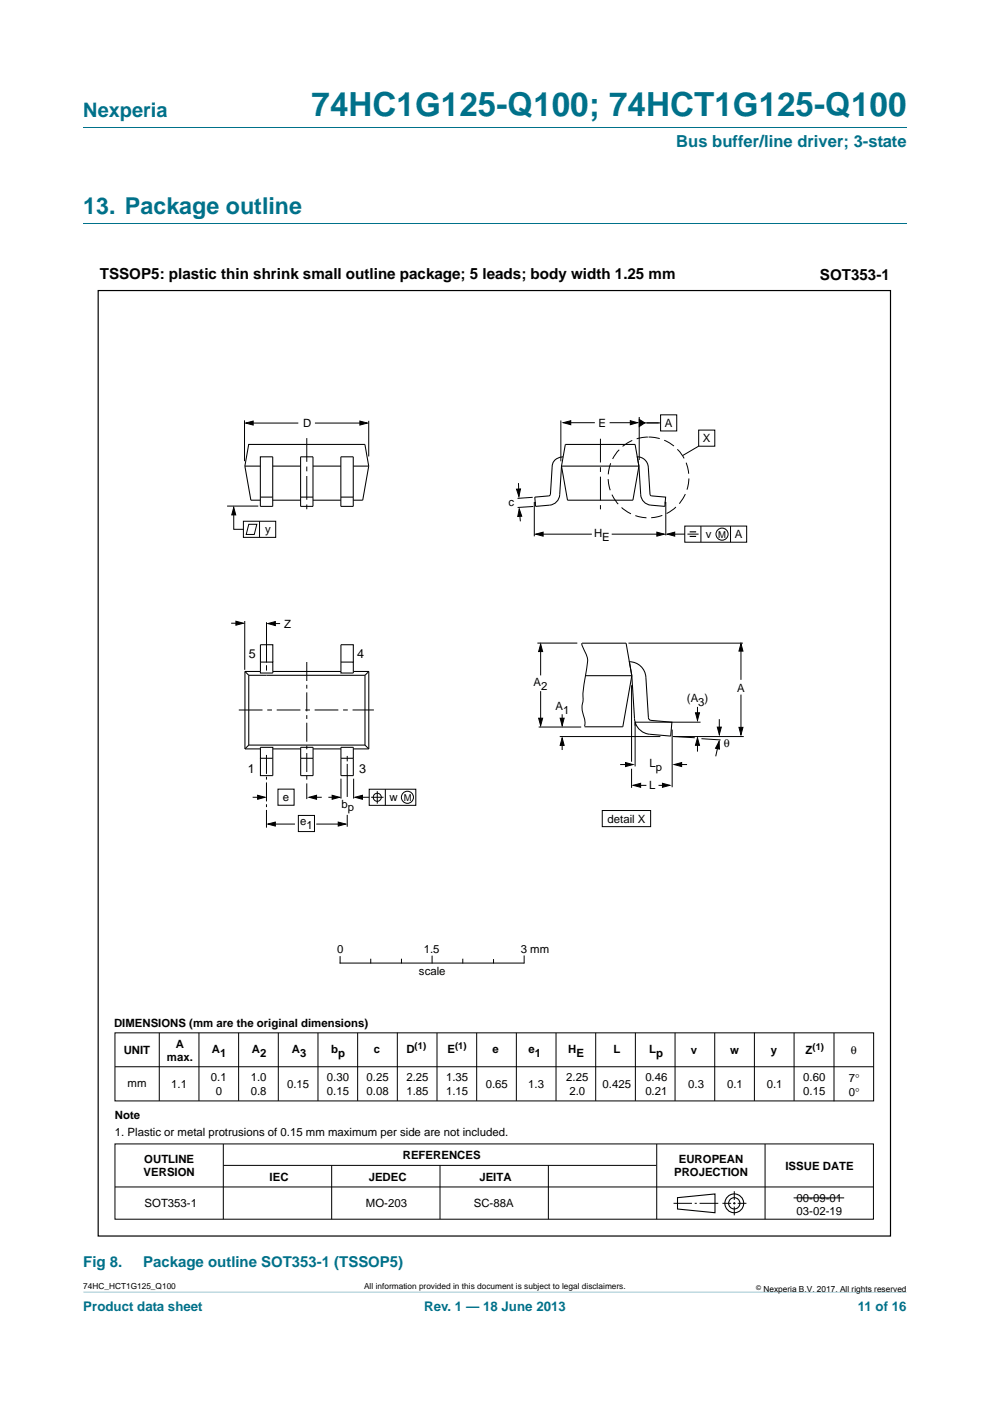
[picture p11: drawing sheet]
<svg xmlns="http://www.w3.org/2000/svg" width="210mm" height="297mm" viewBox="0 0 210 297" stroke-linecap="round" stroke-linejoin="round" font-family="sans-serif">
<path d="M17.7 273.9l174.6 .1z" fill="#00718a"/>
<path d="M17.7 27h174.6M17.7 47.4h174.6" fill="none" stroke="#00718a" stroke-width=".21"/>
<g fill="none" stroke="#000" stroke-width=".21">
<path d="M51.9 89.1v8.7M53.1 89.7h10.2M66.8 89.7h10.3M78.2 89.2v7.6M119 89.2v8.6M120.2 89.6h6M129.3 89.6h5.2M135.6 88.4v9.1M136.1 89.7h4M140.1 88h3.4v3.4h-3.4zM148.2 91.2h3.4v3.4h-3.4zM148.2 94.6l-3.4 2"/>
<path d="M48.2 107.3h6.6M49.6 108.2v4h2M51.6 110.5h6.9v3.4h-6.9zM52.8 111.2h1.7l-.6 2.1h-1.7zM55 110.5v3.4M110 102.4v2.3M110.2 108.4l.2 2.1M113 105.4l-3.2 .3M113.1 107.4l-3.3 .2M113.3 106.4v7.3M114.4 113.3h11.1M129.7 113.3h10.2"/>
<path d="M141.2 106.4v7.1M142.4 113.2h2.8M145.2 111.5h13.2v3.5h-13.2zM145.8 113.2h2.4M148.7 111.5v3.5M154.9 111.5v3.5M49 132.1h2M51.9 131.7v10.3M56.5 131.9v8.6M57.4 132.2h2M114 136.4h8.5M114.7 137.2v6"/>
<path d="M123.4 136.4l.8 2.1a3.9 3.9 0 0 1 .2 3.2 32.3 32.3 0 0 0-.8 7.3 6.5 6.5 0 0 0 .5 3.8l-.1 1.2M133.3 136.4h24.3M157.2 137.5v6.6M56.5 141v1.2M114.3 154.1h9M114.7 146.5v6.6M118.7 156.2h21.4M119.2 151.4v2M119.2 157.4v1.6M134 145.3v16.2M134.7 153.1v9.4M134.7 153.1h13.9"/>
<path d="M142.6 154.7v12.2M142.7 156.2l4.7 .2M142.8 156.2h15M147.9 157.4v2M147.9 149.9v1.9M148.8 156.6l4 .3M152.4 157.8l-.6 2.6M152.6 152.5v2.5M157.2 147.3v7.5M53.6 169h1.9M58 174.7h4.6M59 167.3h3.4v3.4h-3.4z"/>
<path d="M63.3 172.9h3.4v3.4h-3.4zM66.7 169h1.5M67.1 174.7h5.5M69.7 169h1.5M72.3 165.1v4.2M73.6 160.3v1.1M73.6 162v7M73.6 172.8v2.5M75 165.1v4.2M76.2 169h2.1M78.3 167.3h9.9v3.4h-9.9zM78.7 169h2.6"/>
<path d="M80 167.7v2.7M81.7 167.3v3.4M127.7 171.8h10.3v3.5h-10.3zM131.5 162.1h1.7M134 163v4M135 166.5h2.1M139.7 166.5h1.6M143.9 162.1h1.8M24.4 219h160.9v14.4h-160.9zM33.8 219v14.4M42.2 219v14.4M50.6 219v14.4"/>
<path d="M59 219v14.4M67.4 219v14.4M72.1 204.2h39M72.1 202.8v1.4M75.9 219v14.4M78.6 203.4v.8M84.3 218.9v14.5M85.2 203.4v.8M91.6 202.7v1.5M92.7 219v14.4M98.2 203.4v.8M101.1 219v14.4"/>
<path d="M104.7 203.5v.7M109.5 219v14.4M111.2 202.7v1.5M117.9 219v14.4M126.3 219v14.4M134.8 219v14.4M143.2 219v14.4M151.6 219v14.4M160 218.9v14.5M168.4 219v14.4M176.9 219v14.5M24.4 226.2h160.9"/>
<path d="M24.4 251.7h160.9M24.4 242.5h160.9v16h-160.9zM47.4 242.6v15.9M47.4 247.1h91.8M70.3 247.1v11.4M93.3 247.1v11.4M116.3 247.1v11.4M139.3 242.6v15.9M142.9 255.1h3.9M147.3 255.1h.5M148.4 255.1h3.9M153.2 255.1h1.9"/>
<path d="M155.5 255.1h.5M155.7 252.6v1.8M155.7 254.9v.5M155.7 255.8v1.9M156.5 255.1h1.8M162.3 242.6v15.9M168.3 254h10.7"/>
<circle cx="153.1" cy="113.3" r="1.28"/>
<circle cx="80" cy="169" r=".86"/>
<circle cx="86.4" cy="169" r="1.28"/>
</g>
<g fill="none" stroke="#000" stroke-width=".23">
<path d="M143.7 253.9l7.9-.8v4l-7.9-.8z"/>
<circle cx="155.7" cy="255.1" r="1.99"/>
<circle cx="155.7" cy="255.1" r="1.2"/>
</g>
<g fill="#000" stroke="#000" stroke-width=".21">
<path d="M52.1 89.7l1.6-.4v.8zM76.3 89.3l1.6 .4-1.6 .4zM119.5 89.6l1.6-.4v.8zM133.7 89.2l1.5 .4-1.5 .4zM135.6 88.9l1.2 .8-1.2 .7zM49.6 107.6l.4 1.6h-.8zM109.6 103.7h.8l-.3 1.6zM110.1 107.9l.6 1.5-.9 .1zM113.6 113.3l1.6-.5v.9zM139.3 112.8l1.6 .5-1.6 .4zM141.5 113.2l1.6-.4v.9zM50 131.7l1.6 .4-1.6 .5z"/>
<path d="M56.8 132.2l1.6-.4v.8zM114.7 136.6l.4 1.5h-.9zM157.2 136.5l.4 1.5h-.9zM114.2 152.3h.9l-.4 1.6zM119.2 156.4l.5 1.6h-.9zM118.8 152.3h.9l-.5 1.6zM147.9 156.4l.5 1.6h-.9zM147.5 151.1h.9l-.5 1.6zM152.5 157.2l.1 1.6-.8-.2zM152.1 154.2h.9l-.4 1.6zM156.7 154.2h.9l-.4 1.6zM54.6 168.6l1.6 .4-1.6 .5z"/>
<path d="M56.8 174.7l1.6-.4v.8zM65.6 169l1.5-.4v.9zM70.4 168.6l1.6 .4-1.6 .5zM71.7 174.3l1.6 .4-1.6 .4zM75.3 169l1.6-.4v.9zM132.7 161.7l1.6 .4-1.6 .4zM134.3 166.5l1.6-.4v.8zM140.5 166.1l1.6 .4-1.6 .4zM143 162.1l1.6-.4v.8z"/>
</g>
<path d="M56.5 160.1v15.4" fill="none" stroke="#000" stroke-width=".21" stroke-dasharray="4 .6 .6 .6" stroke-linecap="butt"/>
<path d="M65.1 92.9v15.6M127.4 93v15M50.6 150.5h28.7" fill="none" stroke="#000" stroke-width=".21" stroke-dasharray="5 1 1 1" stroke-linecap="butt"/>
<path d="M65.1 140.4v29" fill="none" stroke="#000" stroke-width=".21" stroke-dasharray="4 .8 .8 .8" stroke-linecap="butt"/>
<path d="M146.3 112.8h1.3M146.3 113.7h1.3" fill="none" stroke="#000" stroke-width=".24"/>
<circle cx="137.6" cy="101.2" r="8.6" fill="none" stroke="#000" stroke-width=".21" stroke-dasharray="2.4 1" stroke-linecap="butt"/>
<path d="M20.8 61.6h168.1v200.5h-168.1z" fill="none" stroke="#000" stroke-width=".25"/>
<g fill="none" stroke="#000" stroke-width=".22">
<path d="M51.9 98.8h3.3M51.9 98.8l1.3 7.2h2M55.2 96.9h2.6v10.5h-2.6zM57.8 98.8h6M63.8 96.9h2.6v10.5h-2.6zM66.4 98.8h5.9M72.3 96.9h2.6v10.5h-2.6zM74.9 98.8h3.3M78.2 98.8l-.8-4.6h-24.7l-.8 4.6M78.2 98.8l-1.3 7.2h-2M119.1 98.8h16.4M119.4 96.9a2.33 2.33 0 0 0-2.3 2.1l-.4 6-.3 .1-3 .3 .2 2 3-.3a2.36 2.36 0 0 0 2.1-2.2l.4-6.1"/>
<path d="M135.2 96.9a2.33 2.33 0 0 1 2.3 2.1l.4 6 .3 .1 3 .3-.2 2-2.9-.3a2.36 2.36 0 0 1-2.2-2.2l-.4-6.1zM135.5 98.8l-.8-4.6h-14.8l-.8 4.6M135.5 98.8l-1.3 7.2h-13.8l-1.3-7.2M55.2 105.4h2.6M57.8 106h6M63.8 105.4h2.6M66.4 106h5.9M72.3 105.4h2.6M113.5 106.4v.4M141.1 106.4v.4M123.5 136.4h9.3l1.2 6.9 .7 9.8M52 142.4h3.2"/>
<path d="M52 142.4l.8 .8M52 158.8h3.2M52 142.4v16.4M52.8 143.2h24.6M52.8 158l-.8 .8M52.8 143.2v14.8M52.8 158h24.6M55.2 140.4h2.7v2M55.2 158.8v2h2.7M55.2 158.8v-.4h2.7v.4M57.9 142.4v.3h-2.7v-.3M57.9 140.4v-3.7h-2.7v5.7"/>
<path d="M57.9 158.8h5.9M57.9 142.4h14.4M57.9 158.8v5.6h-2.7v-3.6M63.8 158.4h2.6v6h-2.6zM66.4 158.8h5.9M72.3 140.4h2.6v2M72.3 158.4h2.6v6h-2.6zM74.9 142.4h3.3M74.9 158.8h3.3M74.9 142.4v.3h-2.6v-.3M74.9 140.4v-3.7h-2.6v5.7M77.4 143.2v14.8"/>
<path d="M77.4 158l.8 .8M78.2 142.4l-.8 .8M78.2 142.4v16.4M124.1 143.3h9.9M134 143.3l-1.9 10.8h-8.1M134 143.3l-.5-3a3.5 3.5 0 0 1 3.5 3.3l.6 8.8 .5 .3 4.4 .4-.2 3-4.5-.4a3.5 3.5 0 0 1-3.1-2.6M134.7 153.1h.1M63.8 160.8h2.6M72.3 160.8h2.6"/>
</g>
<text font-size="7" fill="#00718a" x="66.1" y="24.6">74HC1G125-Q100; 74HCT1G125-Q100</text>
<text font-size="4.9" fill="#00718a" x="17.7" y="45.4">13. Package outline</text>
<text font-size="4.2" fill="#00718a" x="17.7" y="24.9">Nexperia</text>
<text font-size="3.5" fill="#00718a" x="143.4" y="31.1">Bus buffer/line driver; 3-state</text>
<g font-size="3.2">
<text x="21.2" y="59.2">TSSOP5: plastic thin shrink small outline package; 5 leads; body width 1.25 mm</text>
<text x="173.9" y="59.3">SOT353-1</text>
</g>
<g font-size="3.2" fill="#00718a">
<text x="17.7" y="268.6">Fig 8.</text>
<text x="30.4" y="268.6">Package outline SOT353-1 (TSSOP5)</text>
</g>
<g font-size="2.8" fill="#00718a">
<text x="17.7" y="277.9">Product data sheet</text>
<text x="90" y="277.9">Rev. 1 — 18 June 2013</text>
<text x="182" y="277.9">11 of 16</text>
</g>
<g font-size="2.7">
<text x="52.8" y="139.4">5</text>
<text x="75.8" y="139.5">4</text>
<text x="52.6" y="163.9">1</text>
<text x="76.2" y="163.9">3</text>
</g>
<g font-size="2.4">
<text x="64.3" y="90.6">D</text>
<text x="126.9" y="90.5">E</text>
<text x="141" y="90.5">A</text>
<text x="149.1" y="93.8">X</text>
<text x="107.9" y="107.2">c</text>
<text x="56.2" y="112.9">y</text>
<text x="126" y="113.8">H</text>
<text x="149.7" y="114">v</text>
<text x="127.7" y="114.6">E</text>
<text x="155.9" y="114.1">A</text>
<text x="60.2" y="133.3">Z</text>
<text x="113.2" y="145.5">A</text>
<text x="114.8" y="146.4">2</text>
<text x="145.7" y="148.9">(A )</text>
<text x="148.1" y="149.7">3</text>
<text x="156.3" y="146.7">A</text>
<text x="117.8" y="150.6">A</text>
<text x="119.4" y="151.4">1</text>
<text x="153.5" y="158.4">θ</text>
<text x="137.7" y="167.4">L</text>
<text x="137.7" y="162.7">L</text>
<text x="139.1" y="163.5">p</text>
<text x="60" y="169.7">e</text>
<text x="72.4" y="171.2">b</text>
<text x="73.8" y="172.1">p</text>
<text x="82.6" y="169.8">w</text>
<text x="63.7" y="175">e</text>
<text x="65" y="175.8">1</text>
<text x="128.9" y="174.4">detail X</text>
<text x="71.5" y="202">0</text>
<text x="89.9" y="202">1.5</text>
<text x="110.4" y="202">3 mm</text>
<text x="88.9" y="206.8">scale</text>
<text x="24.2" y="217.8">DIMENSIONS (mm are the original dimensions)</text>
<text x="26.2" y="223.5">UNIT</text>
<text x="35.4" y="225">max.</text>
<text x="37.3" y="222.1">A</text>
<text x="44.9" y="223.3">A</text>
<text x="46.7" y="224.1">1</text>
<text x="53.4" y="223.3">A</text>
<text x="55.2" y="224.1">2</text>
<text x="61.9" y="223.3">A</text>
<text x="63.6" y="224.1">3</text>
<text x="70.3" y="223.3">b</text>
<text x="71.7" y="224.1">p</text>
<text x="79.3" y="223.3">c</text>
<text x="86.2" y="223.3">D</text>
<text x="94.9" y="223.3">E</text>
<text x="104.4" y="223.3">e</text>
<text x="112.1" y="223.3">e</text>
<text x="113.4" y="224.1">1</text>
<text x="120.5" y="223.3">H</text>
<text x="122.3" y="224.1">E</text>
<text x="130.1" y="223.3">L</text>
<text x="137.7" y="223.3">L</text>
<text x="139.2" y="224.1">p</text>
<text x="146.5" y="223.5">v</text>
<text x="154.9" y="223.5">w</text>
<text x="163.5" y="223.5">y</text>
<text x="170.9" y="223.5">Z</text>
<text x="180.5" y="223.5">θ</text>
<text x="27" y="230.4">mm</text>
<text x="36.3" y="230.6">1.1</text>
<text x="44.8" y="229.2">0.1</text>
<text x="45.8" y="232.1">0</text>
<text x="53.2" y="229.2">1.0</text>
<text x="53.2" y="232.1">0.8</text>
<text x="60.9" y="230.7">0.15</text>
<text x="69.3" y="229.2">0.30</text>
<text x="69.3" y="232.1">0.15</text>
<text x="77.8" y="229.2">0.25</text>
<text x="77.8" y="232.1">0.08</text>
<text x="86.2" y="229.2">2.25</text>
<text x="86.2" y="232.1">1.85</text>
<text x="94.6" y="229.2">1.35</text>
<text x="94.6" y="232.1">1.15</text>
<text x="103" y="230.6">0.65</text>
<text x="112" y="230.6">1.3</text>
<text x="120.1" y="229.2">2.25</text>
<text x="120.8" y="232.1">2.0</text>
<text x="127.8" y="230.7">0.425</text>
<text x="136.9" y="229.2">0.46</text>
<text x="136.9" y="232.1">0.21</text>
<text x="146" y="230.7">0.3</text>
<text x="154.2" y="230.7">0.1</text>
<text x="162.6" y="230.7">0.1</text>
<text x="170.4" y="229.2">0.60</text>
<text x="170.4" y="232.1">0.15</text>
<text x="180" y="229.4">7°</text>
<text x="180" y="232.3">0°</text>
<text x="24.4" y="237.3">Note</text>
<text x="24.4" y="240.9">1. Plastic or metal protrusions of 0.15 mm maximum per side are not included.</text>
<text x="85.4" y="245.8">REFERENCES</text>
<text x="30.5" y="249.4">VERSION</text>
<text x="30.6" y="246.5">OUTLINE</text>
<text x="57.2" y="250.4">IEC</text>
<text x="78.2" y="250.4">JEDEC</text>
<text x="101.7" y="250.4">JEITA</text>
<text x="143" y="249.4">PROJECTION</text>
<text x="144" y="246.5">EUROPEAN</text>
<text x="166.6" y="248">ISSUE DATE</text>
<text x="30.7" y="256">SOT353-1</text>
<text x="77.6" y="256">MO-203</text>
<text x="100.5" y="256">SC-88A</text>
<text x="169" y="254.8">00-09-01</text>
<text x="169" y="257.7">03-02-19</text>
</g>
<g font-size="2">
<text x="152.4" y="114">M</text>
<text x="85.6" y="169.8">M</text>
<text x="87.9" y="222.5">(1)</text>
<text x="96.5" y="222.5">(1)</text>
<text x="172.3" y="222.7">(1)</text>
</g>
<g font-size="1.8">
<text x="17.7" y="273.3">74HC_HCT1G125_Q100</text>
<text x="77.2" y="273.3">All information provided in this document is subject to legal disclaimers.</text>
<text x="161.9" y="273.9">Nexperia B.V. 2017. All rights reserved</text>
</g>
<text font-size="1.4" x="160.4" y="273.4">©</text>
</svg>
